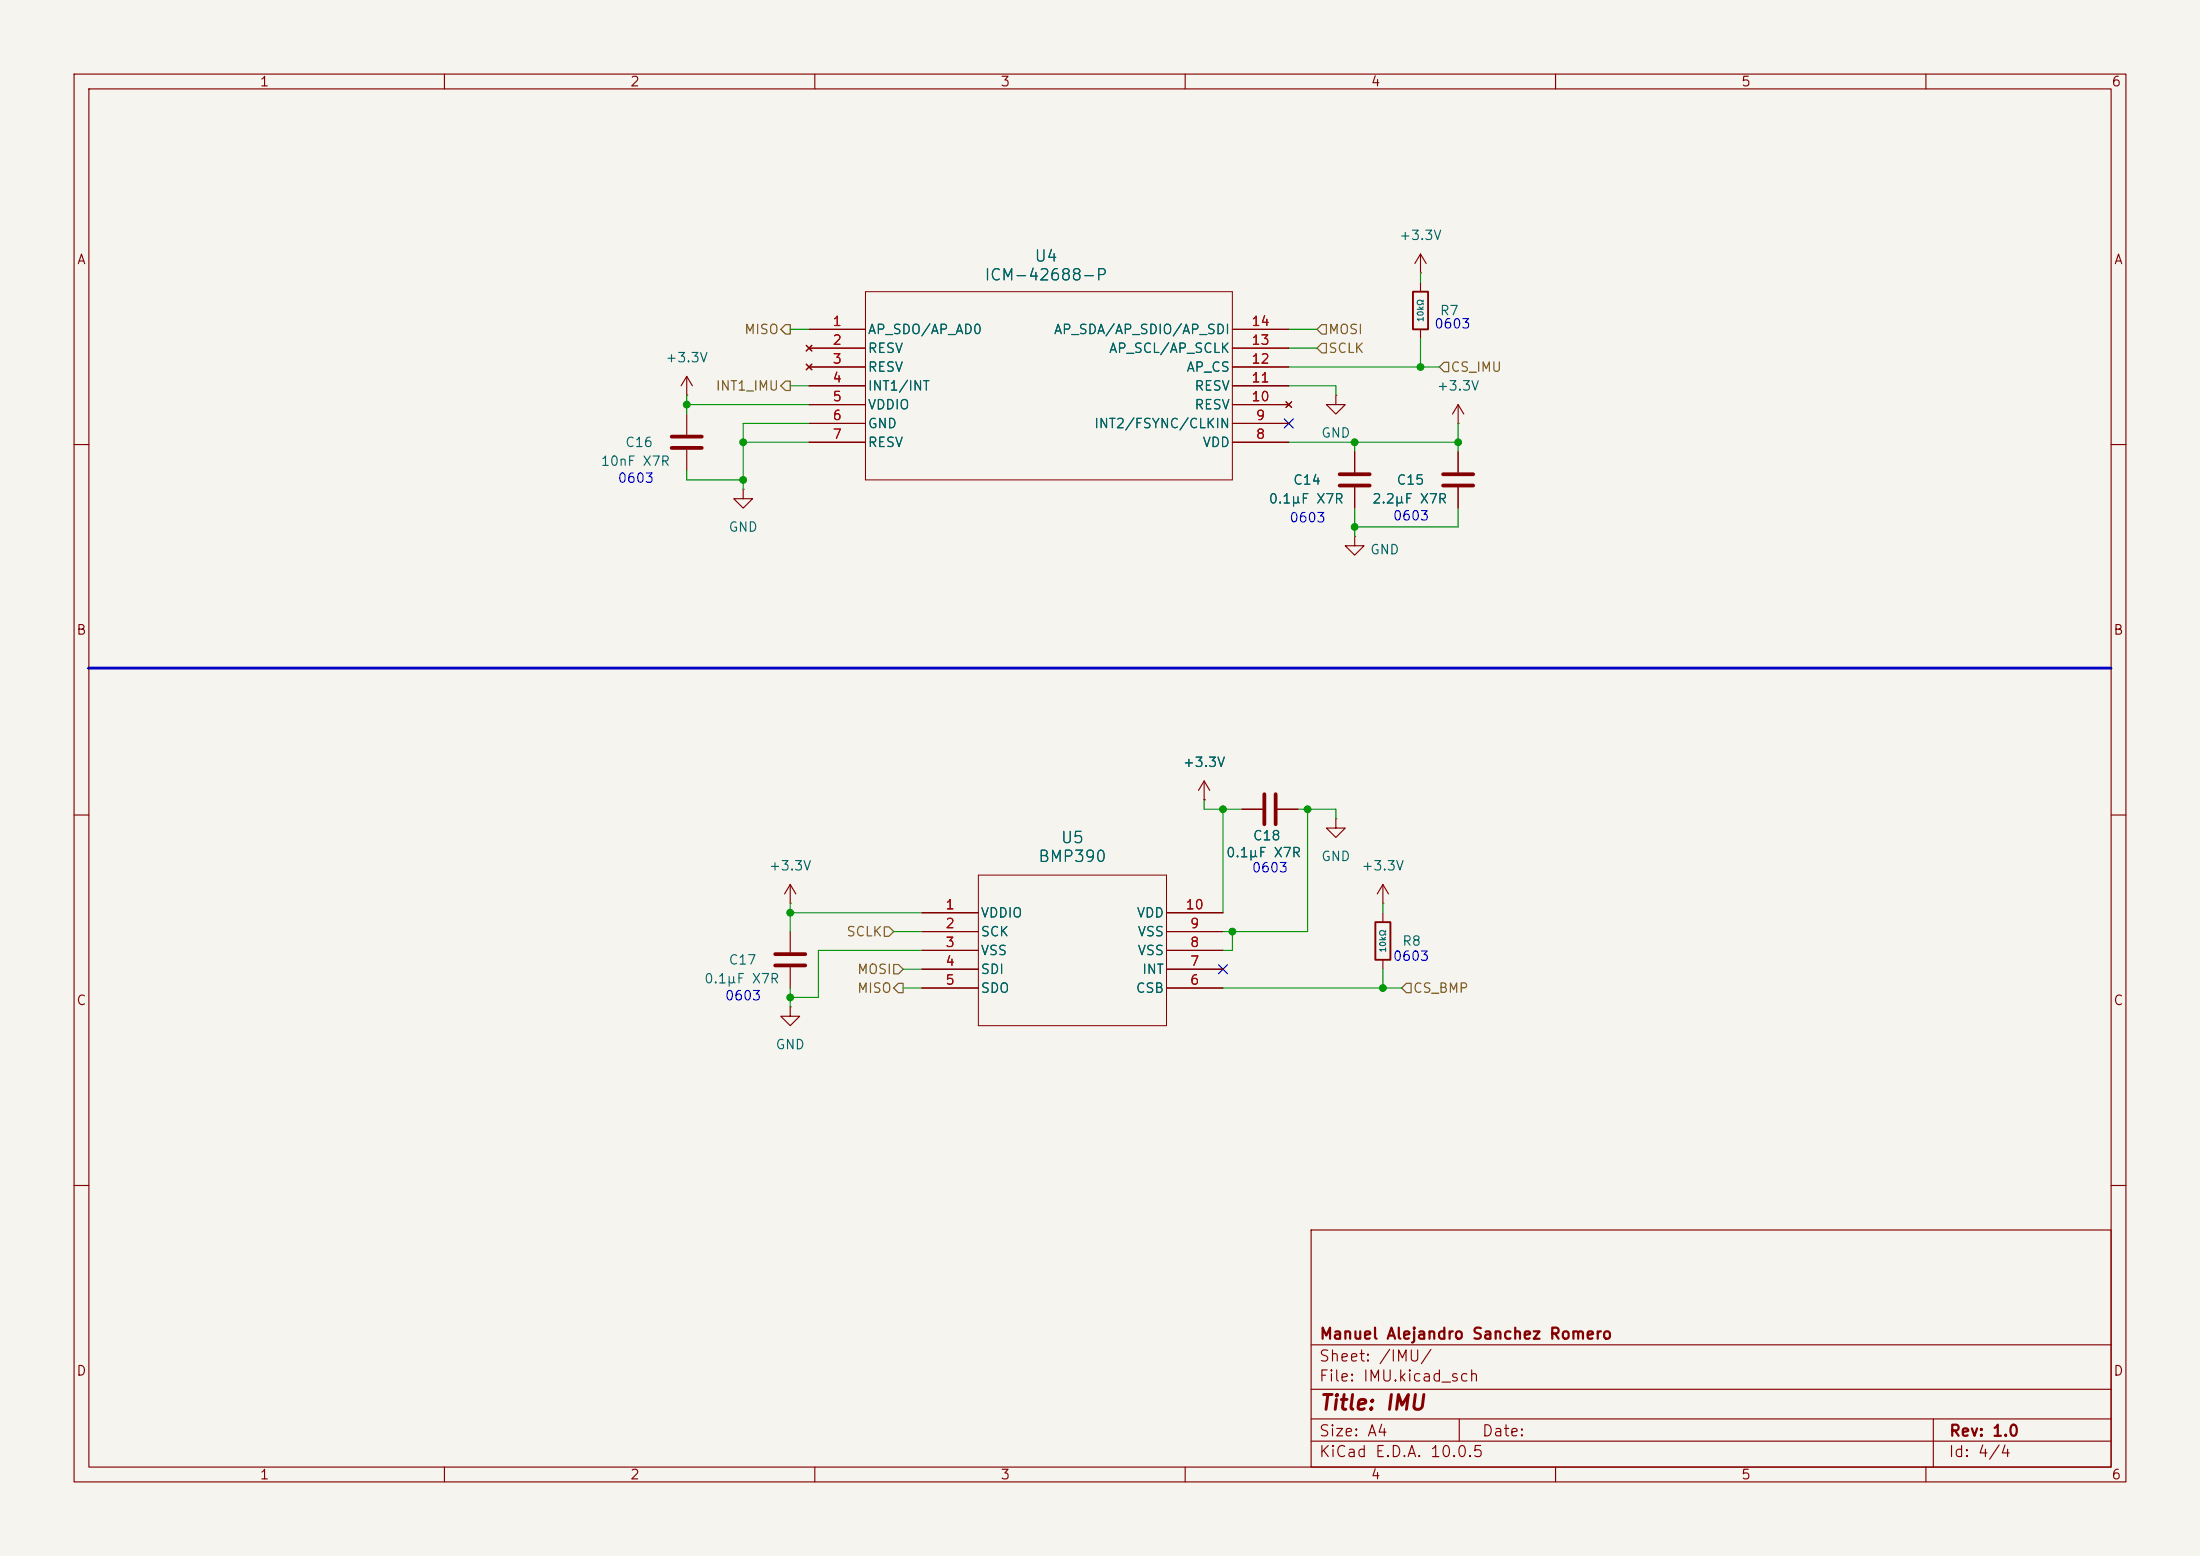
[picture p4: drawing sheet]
<svg xmlns="http://www.w3.org/2000/svg" width="297mm" height="210mm" viewBox="0 0 297 210" stroke-linecap="round" stroke-linejoin="round" font-family="sans-serif">
<path d="M0 0h297v210h-297z" fill="#f5f4ef" stroke="#f5f4ef" stroke-width=".14"/>
<g fill="none" stroke="#840000" stroke-width=".15">
<path d="M10 10h277v190h-277zM12 12h273v186h-273zM60 10v2M110 10v2M160 10v2M210 10v2M260 10v2M191.8 36.8h.1M191.8 34.3v2.5M191.8 38.1v1.3M191.8 34.3l-.8 1.3M191.8 34.3l.7 1.3"/>
<path d="M92.7 53.3h.1M92.7 50.8l-.8 1.3M92.7 50.8l.8 1.3M92.7 50.8v2.5M92.7 55.9v2.8M108.8 46.6l.8 .8M108.8 49.1l.8 .8M109.2 44.5h7.6M109.2 47h7.6M109.2 49.5h7.6M109.2 52.1h7.6M109.2 54.6h7.6"/>
<path d="M109.2 57.2h7.6M109.2 59.7h7.6M109.6 46.6l-.8 .8M109.6 49.1l-.8 .8M166.4 44.5h7.6M166.4 47h7.6M166.4 49.5h7.6M166.4 52.1h7.6M166.4 54.6h7.6M166.4 57.2h7.6M166.4 59.7h7.6M173.6 54.2l.8 .8"/>
<path d="M174.4 54.2l-.8 .8M180.3 53.3v1.3h1.3l-1.3 1.3-1.2-1.3h1.2M180.3 53.3h.1M191.8 44.5v1.2M196.8 57.2h.1M196.8 54.6v2.6M196.8 54.6l-.7 1.3M196.8 54.6l.8 1.3M10 60h2M92.7 60.7v2.8M100.3 66v1.3h1.3l-1.3 1.3-1.2-1.3h1.2M100.3 66h.1"/>
<path d="M182.9 72.4v1.3h1.2l-1.2 1.2-1.3-1.2h1.3M182.9 72.4h.1M182.9 61v2.8M182.9 65.8v2.8M196.8 61v2.8M196.8 65.8v2.8M285 60h2M10 110h2M106.7 119.4v2.5M106.7 119.4l-.8 1.3M106.7 119.4l.7 1.3M162.6 108h.1"/>
<path d="M162.6 105.4l-.8 1.3M162.6 105.4l.7 1.3M162.6 105.4v2.6M167.6 109.2h2.8M172.5 109.2h2.8M180.3 110.5v1.3h1.3l-1.3 1.2-1.2-1.2h1.2M180.3 110.5h.1M186.7 119.4v2.5M186.7 119.4l-.8 1.3M186.7 119.4l.8 1.3M285 110h2M106.7 135.9v1.3h1.2l-1.2 1.2-1.3-1.2h1.3"/>
<path d="M106.7 135.9h.1M106.7 121.9h.1M106.7 125.7v2.8M106.7 130.6v2.8M124.5 123.2h7.6M124.5 125.7h7.6M124.5 128.3h7.6M124.5 130.8h7.6M124.5 133.4h7.6M157.5 123.2h7.6M157.5 125.7h7.6M157.5 128.3h7.6"/>
<path d="M157.5 130.8h7.6M157.5 133.4h7.6M186.7 121.9h.1M186.7 123.2v1.3M186.7 129.5v1.3M10 160h2M177 166h108v32h-108zM285 160h2M60 198v2M110 198v2M160 198v2M177 194.5h108"/>
<path d="M177 191.5h108M177 187.5h108M177 181.5h108M197 191.5v3M210 198v2M260 198v2M261 191.5v6.5"/>
</g>
<path d="M116.8 39.4h49.6v25.4h-49.6zM132.1 118.1h25.4v20.3h-25.4z" fill="none" stroke="#840000" stroke-width=".14"/>
<path d="M90.7 58.9h4M90.7 60.5h4M180.8 64h4.1M180.8 65.5h4.1M194.8 64h4.1M194.8 65.5h4.1M170.7 107.2v4.1M172.2 107.2v4.1M104.6 128.8h4.1M104.6 130.3h4.1" fill="none" stroke="#840000" stroke-width=".51"/>
<path d="M190.8 39.4h2v5.1h-2zM185.7 124.5h2v5h-2z" fill="none" stroke="#840000" stroke-width=".25"/>
<path d="M106 51.4h.7v1.3h-.7l-.6-.6zM106 43.8h.7v1.3h-.7l-.6-.6zM177.8 44.5l.6-.7h.7v1.3h-.7zM177.8 47l.6-.6h.7v1.2h-.7zM194.9 48.9h.7v1.3h-.7l-.6-.7zM119.4 125.1h.6l.6 .6-.6 .7h-.6zM120.6 130.2h.7l.6 .6-.6 .6h-.7zM121.3 132.7h.6v1.3h-.6l-.7-.6zM189.2 133.4l.7-.7h.6v1.3h-.6z" fill="none" stroke="#725600" stroke-width=".15"/>
<path d="M11.9 90.2h273.1" fill="none" stroke="#0000c2" stroke-width=".38"/>
<g fill="none" stroke="#009600" stroke-width=".15">
<path d="M191.8 36.8v1.3M92.7 53.3v2.6M92.7 54.6h16.5M100.3 59.7h8.9M106.7 52.1h2.5M106.7 44.5h2.5M109.2 57.2h-8.9v8.8M174 52.1h6.3v1.2M174 59.7h22.8M174 49.5h20.3M174 44.5h3.8M174 47h3.8"/>
<path d="M182.9 59.7v1.3M191.8 45.7v3.8M196.8 57.2v3.8M92.7 63.5v1.3h7.6M182.9 68.6v3.8M196.8 68.6v2.5h-13.9M162.6 108v1.2h5M165.1 109.2v14M175.3 109.2h5v1.3M176.5 109.2v16.5h-11.4M106.7 121.9v3.8M106.7 133.4v2.5"/>
<path d="M106.7 123.2h17.8M120.6 125.7h3.9M121.9 130.8h2.6M121.9 133.4h2.6M124.5 128.3h-14v6.3h-3.8M165.1 133.4h24.1M166.4 125.7v2.6h-1.3M186.7 121.9v1.3M186.7 130.8v2.6"/>
</g>
<path d="M173.4 56.5l1.2 1.3M174.6 56.5l-1.2 1.3M164.5 130.2l1.2 1.2M165.7 130.2l-1.2 1.2" fill="none" stroke="#000084" stroke-width=".15"/>
<g fill="#009600" stroke="#009600" stroke-width=".14">
<circle cx="191.8" cy="49.5" r=".46"/>
<circle cx="196.8" cy="59.7" r=".46"/>
<circle cx="182.9" cy="59.7" r=".46"/>
<circle cx="106.7" cy="134.6" r=".46"/>
<circle cx="106.7" cy="123.2" r=".46"/>
<circle cx="186.7" cy="133.4" r=".46"/>
<circle cx="182.9" cy="71.1" r=".46"/>
<circle cx="166.4" cy="125.7" r=".46"/>
<circle cx="165.1" cy="109.2" r=".46"/>
<circle cx="176.5" cy="109.2" r=".46"/>
<circle cx="92.7" cy="54.6" r=".46"/>
<circle cx="100.3" cy="64.8" r=".46"/>
<circle cx="100.3" cy="59.7" r=".46"/>
</g>
<text font-size="2" fill="#840000" x="178" y="190.8">Title: IMU</text>
<g font-size="1.5" fill="#006464">
<text x="139.5" y="35.7">U4</text>
<text x="132.8" y="38.2">ICM-42688-P</text>
<text x="140.1" y="116.7">BMP390</text>
<text x="143.1" y="114.2">U5</text>
</g>
<g font-size="1.5" fill="#840000">
<text x="178" y="184.1">Sheet: /IMU/</text>
<text x="178" y="181.1">Manuel Alejandro Sanchez Romero</text>
<text x="178" y="186.8">File: IMU.kicad_sch</text>
<text x="178" y="197">KiCad E.D.A. 10.0.5</text>
<text x="178" y="194.2">Size: A4</text>
<text x="200" y="194.2">Date:</text>
<text x="263" y="197">Id: 4/4</text>
<text x="263" y="194.2">Rev: 1.0</text>
</g>
<g font-size="1.3" fill="#840000">
<text x="35" y="12">1</text>
<text x="85" y="12">2</text>
<text x="135" y="12">3</text>
<text x="185" y="12">4</text>
<text x="235" y="12">5</text>
<text x="285" y="12">6</text>
<text x="10.3" y="36">A</text>
<text x="285.3" y="36">A</text>
<text x="10.2" y="86">B</text>
<text x="285.2" y="86">B</text>
<text x="10.2" y="136">C</text>
<text x="285.2" y="136">C</text>
<text x="10.2" y="186">D</text>
<text x="285.2" y="186">D</text>
<text x="35" y="200">1</text>
<text x="85" y="200">2</text>
<text x="135" y="200">3</text>
<text x="185" y="200">4</text>
<text x="235" y="200">5</text>
<text x="285" y="200">6</text>
</g>
<g font-size="1.3" fill="#006464">
<text x="188.8" y="32.7">+3.3V</text>
<text x="117.1" y="45.4">AP_SDO/AP_AD0</text>
<text x="117.1" y="48">RESV</text>
<text x="142.2" y="45.4">AP_SDA/AP_SDIO/AP_SDI</text>
<text x="149.6" y="48">AP_SCL/AP_SCLK</text>
<text x="194.3" y="42.9">R7</text>
<text x="89.7" y="49.2">+3.3V</text>
<text x="117.1" y="50.5">RESV</text>
<text x="117.1" y="53">INT1/INT</text>
<text x="160.1" y="50.5">AP_CS</text>
<text x="161.2" y="53">RESV</text>
<text x="193.9" y="53">+3.3V</text>
<text x="117.1" y="55.6">VDDIO</text>
<text x="117.1" y="58.1">GND</text>
<text x="147.6" y="58.1">INT2/FSYNC/CLKIN</text>
<text x="161.2" y="55.6">RESV</text>
<text x="178.3" y="59.4">GND</text>
<text x="81" y="63.2">10nF X7R</text>
<text x="84.3" y="60.7">C16</text>
<text x="117.1" y="60.7">RESV</text>
<text x="162.3" y="60.7">VDD</text>
<text x="174.5" y="65.7">C14</text>
<text x="188.5" y="65.7">C15</text>
<text x="171.2" y="68.3">0.1μF X7R</text>
<text x="185.2" y="68.3">2.2μF X7R</text>
<text x="98.3" y="72.1">GND</text>
<text x="184.9" y="75.1">GND</text>
<text x="159.6" y="103.8">+3.3V</text>
<text x="169" y="113.7">C18</text>
<text x="103.7" y="117.8">+3.3V</text>
<text x="165.4" y="116">0.1μF X7R</text>
<text x="178.3" y="116.5">GND</text>
<text x="183.7" y="117.8">+3.3V</text>
<text x="132.3" y="124.2">VDDIO</text>
<text x="153.4" y="124.2">VDD</text>
<text x="98.3" y="130.5">C17</text>
<text x="132.3" y="126.7">SCK</text>
<text x="132.3" y="129.2">VSS</text>
<text x="132.3" y="131.8">SDI</text>
<text x="153.5" y="129.2">VSS</text>
<text x="153.5" y="126.7">VSS</text>
<text x="154.1" y="131.8">INT</text>
<text x="189.2" y="128">R8</text>
<text x="95" y="133">0.1μF X7R</text>
<text x="132.3" y="134.3">SDO</text>
<text x="153.2" y="134.3">CSB</text>
<text x="104.6" y="141.9">GND</text>
</g>
<g font-size="1.3" fill="#725600">
<text x="100.4" y="45.4">MISO</text>
<text x="179.2" y="45.4">MOSI</text>
<text x="179.2" y="48">SCLK</text>
<text x="96.5" y="53">INT1_IMU</text>
<text x="195.7" y="50.5">CS_IMU</text>
<text x="114.2" y="126.7">SCLK</text>
<text x="115.6" y="131.8">MOSI</text>
<text x="115.6" y="134.3">MISO</text>
<text x="190.7" y="134.3">CS_BMP</text>
</g>
<g font-size="1.3" fill="#a90000">
<text x="112.3" y="44.3">1</text>
<text x="112.3" y="46.9">2</text>
<text x="168.8" y="46.9">13</text>
<text x="168.8" y="44.3">14</text>
<text x="112.3" y="49.4">3</text>
<text x="112.3" y="51.9">4</text>
<text x="168.8" y="51.9">11</text>
<text x="168.8" y="49.4">12</text>
<text x="112.3" y="54.5">5</text>
<text x="112.3" y="57">6</text>
<text x="112.3" y="59.6">7</text>
<text x="168.8" y="54.5">10</text>
<text x="169.4" y="59.6">8</text>
<text x="169.4" y="57">9</text>
<text x="127.5" y="123.1">1</text>
<text x="127.5" y="125.6">2</text>
<text x="160" y="123.1">10</text>
<text x="160.6" y="125.6">9</text>
<text x="127.5" y="128.1">3</text>
<text x="127.5" y="130.7">4</text>
<text x="160.6" y="130.7">7</text>
<text x="160.6" y="128.1">8</text>
<text x="127.5" y="133.2">5</text>
<text x="160.6" y="133.2">6</text>
</g>
<g font-size="1.3" fill="#0000c2">
<text x="193.5" y="44.7">0603</text>
<text x="83.3" y="65.5">0603</text>
<text x="174" y="70.8">0603</text>
<text x="188" y="70.6">0603</text>
<text x="168.9" y="118.1">0603</text>
<text x="188" y="130">0603</text>
<text x="97.8" y="135.3">0603</text>
</g>
<g font-size=".8" fill="#006464">
<text x="192.4" y="43.5" transform="rotate(-90 192.4 43.5)">10kΩ</text>
<text x="187.3" y="128.6" transform="rotate(-90 187.3 128.6)">10kΩ</text>
</g>
</svg>
